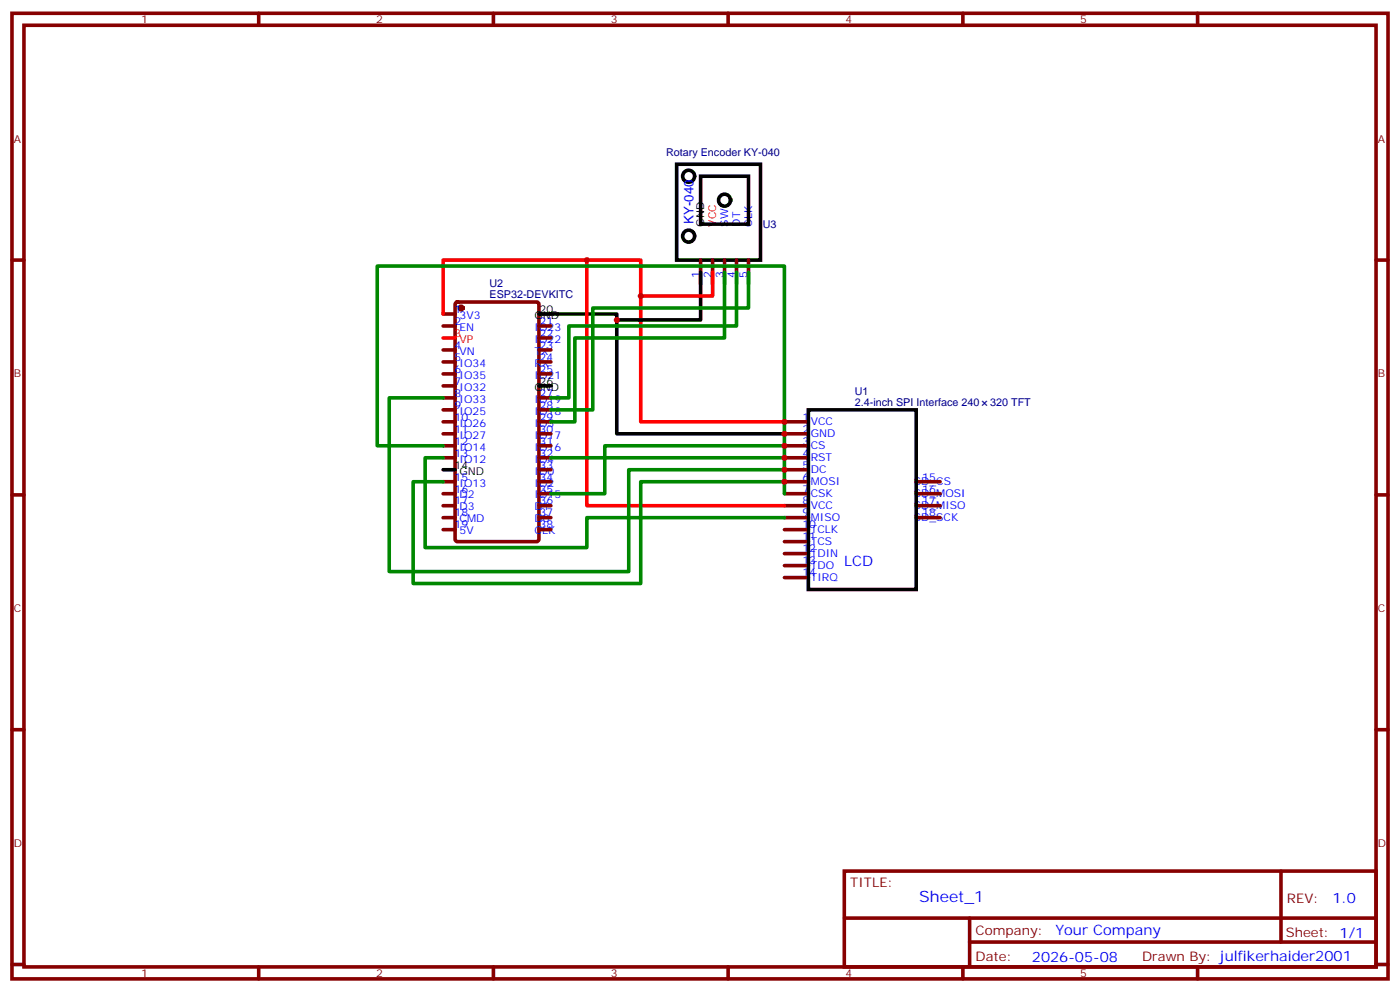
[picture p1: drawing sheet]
<svg xmlns="http://www.w3.org/2000/svg" width="412mm" height="292mm" viewBox="0 0 412 292" stroke-linecap="round" stroke-linejoin="round" font-family="sans-serif">
<g fill="none" stroke="#870000" stroke-width="1.1">
<path d="M3.5 3.9h405.4v284.4h-405.4zM7.1 7.4h398.2v277.3h-398.2zM76.2 3.9v3.5M145.3 3.9v3.5M214.5 3.9v3.5M283.6 3.9v3.5M352.8 3.9v3.5M3.5 76.6h3.6M206.4 76.6v7M209.9 76.6v7M213.4 76.6v7M217 76.6v7"/>
<path d="M220.5 76.6v7M405.3 76.6h3.6M130.5 92.5h3.6M130.5 96h3.6M134.3 89.1l.5-.2h23.2l.7 .5v69.4l-.4 .6-23.5 .1-.7-.5v-69.4zM158.7 96h3.6M158.7 99.5h3.6M130.5 103h3.6M130.5 106.6h3.6M130.5 110.1h3.6M130.5 113.6h3.6M130.5 117.2h3.6"/>
<path d="M158.7 103h3.6M158.7 106.6h3.6M158.7 110.1h3.6M158.7 117.2h3.6M130.5 134.8h3.6M130.5 131.3h3.6M130.5 127.7h3.6M130.5 124.2h3.6M130.5 120.7h3.6M158.7 138.3h3.6M158.7 134.8h3.6M158.7 131.3h3.6"/>
<path d="M158.7 127.7h3.6M158.7 124.2h3.6M158.7 120.7h3.6M231.1 138.3h7M231.1 134.8h7M231.1 131.3h7M231.1 127.7h7M231.1 124.2h7M3.5 145.7h3.6M130.5 152.4h3.6M130.5 148.9h3.6M130.5 145.4h3.6"/>
<path d="M130.5 141.9h3.6M130.5 156h3.6M158.7 152.4h3.6M158.7 148.9h3.6M158.7 145.4h3.6M158.7 141.9h3.6M158.7 156h3.6M231.1 152.4h7M231.1 148.9h7M231.1 145.4h7M231.1 141.9h7M231.1 159.5h7"/>
<path d="M231.1 156h7M269.9 152.4h7M269.9 148.9h7M269.9 145.4h7M269.9 141.9h7M405.3 145.7h3.6M231.1 170.1h7M231.1 166.5h7M231.1 163h7M3.5 214.9h3.6M405.3 214.9h3.6M248.7 256.5h156.6v28.2h-156.6z"/>
<path d="M377.3 256.5v20.9M248.7 270.4h156.5M285.6 277.4h119.6M285.6 270.4v14.1M3.5 284h3.6M76.2 284.7v3.6M145.3 284.7v3.6M214.5 284.7v3.6M283.6 284.7v3.6M352.8 284.7v3.6M405.3 284h3.6"/>
</g>
<g fill="none" stroke="#000" stroke-width="1.1">
<path d="M199.3 48.4h24.7v28.2h-24.7zM206.4 51.9h14.1v14.1h-14.1zM158.7 92.5h23v35.2h49.4M206.4 80.1v14.1h-24.7M158.7 113.6h3.6M130.5 138.3h3.6M238.1 120.7h31.8v52.9h-31.8z"/>
<circle cx="202.8" cy="51.9" r="1.76"/>
<circle cx="213.4" cy="58.9" r="1.76"/>
<circle cx="202.8" cy="69.5" r="1.76"/>
</g>
<circle cx="135.8" cy="90.7" r=".53" fill="#870000" stroke="#870000" stroke-width="1.1"/>
<path d="M172.9 76.6v72.3h58.2M130.5 92.5v-15.9h58.2v47.6h42.4M130.5 99.5h3.6M209.9 80.1v7.1h-21.2" fill="none" stroke="#f00" stroke-width="1.1"/>
<path d="M213.4 80.1v19.4h-44.1v24.7h-7M217 80.1v15.9h-49.4v21.2h-5.3M220.5 80.1v10.6h-45.9v30h-12.3M130.5 117.2h-15.8v51.1h70.5v-30h45.9M130.5 134.8h-5.3v26.5h47.7v-8.9h58.2M130.5 131.3h-19.4v-52.9h120v67M162.3 134.8h68.8M231.1 131.3h-52.9v14.1h-15.9M130.5 141.9h-8.8v29.9h67v-29.9h42.4" fill="none" stroke="#008700" stroke-width="1.1"/>
<g fill="#c00">
<circle cx="172.9" cy="76.6" r=".88"/>
<circle cx="188.7" cy="87.2" r=".88"/>
<circle cx="181.7" cy="94.2" r=".88"/>
<circle cx="231.1" cy="127.7" r=".88"/>
<circle cx="231.1" cy="124.2" r=".88"/>
<circle cx="231.1" cy="131.3" r=".88"/>
<circle cx="231.1" cy="134.8" r=".88"/>
<circle cx="231.1" cy="138.3" r=".88"/>
<circle cx="231.1" cy="141.9" r=".88"/>
</g>
<text font-size="4.6" fill="#00f" x="270.8" y="265.5">Sheet_1</text>
<g font-size="4.2" fill="#00f">
<text x="248.7" y="166.5">LCD</text>
<text x="392.5" y="265.8">1.0</text>
<text x="310.9" y="275.3">Your Company</text>
<text x="304" y="283.1">2026-05-08</text>
</g>
<text font-size="3.9" fill="#00f" x="204.3" y="65.8" transform="rotate(-90 204.3 65.8)">KY-040</text>
<g font-size="3.9" fill="#800">
<text x="250.5" y="261.1">TITLE:</text>
<text x="379.1" y="265.8">REV:</text>
<text x="287.4" y="275.3">Company:</text>
<text x="378.7" y="275.9">Sheet: 1/1</text>
<text x="287.4" y="283">Date:</text>
<text x="336.4" y="283.1">Drawn By: julfikerhaider2001</text>
</g>
<g font-size="3.2" fill="#800">
<text x="41.6" y="6.9">1</text>
<text x="110.8" y="6.9">2</text>
<text x="179.9" y="6.9">3</text>
<text x="249.1" y="6.9">4</text>
<text x="318.2" y="6.9">5</text>
<text x="4.1" y="42">A</text>
<text x="405.9" y="42">A</text>
<text x="4.1" y="111.2">B</text>
<text x="405.9" y="111.2">B</text>
<text x="4.1" y="180.3">C</text>
<text x="405.9" y="180.3">C</text>
<text x="4.1" y="249.4">D</text>
<text x="405.9" y="249.4">D</text>
<text x="41.6" y="287.7">1</text>
<text x="110.8" y="287.7">2</text>
<text x="179.9" y="287.7">3</text>
<text x="249.1" y="287.7">4</text>
<text x="318.2" y="287.7">5</text>
</g>
<g font-size="3.2" fill="#000080">
<text x="196.2" y="46">Rotary Encoder KY-040</text>
<text x="224.7" y="67">U3</text>
<text x="144.2" y="87.8">ESP32-DEVKITC</text>
<text x="144.2" y="84.5">U2</text>
<text x="251.8" y="119.5">2.4-inch SPI Interface 240</text>
<text x="251.8" y="116.2">U1</text>
<text x="291.7" y="119.5">320 TFT</text>
</g>
<g font-size="3.2">
<text x="207.4" y="66.7" transform="rotate(-90 207.4 66.7)">GND</text>
<text x="157.4" y="93.9">GND</text>
<text x="158.9" y="92.1">20</text>
<text x="158.9" y="113.3">26</text>
<text x="157.4" y="115">GND</text>
<text x="133.9" y="138">14</text>
<text x="135.4" y="139.7">GND</text>
</g>
<g font-size="3.2" fill="#f00">
<text x="211" y="66.7" transform="rotate(-90 211 66.7)">VCC</text>
<text x="133.9" y="99.2">3</text>
<text x="135.4" y="100.9">VP</text>
</g>
<g font-size="3.2" fill="#00f">
<text x="214.5" y="66.7" transform="rotate(-90 214.5 66.7)">SW</text>
<text x="218" y="66.7" transform="rotate(-90 218 66.7)">DT</text>
<text x="221.5" y="66.7" transform="rotate(-90 221.5 66.7)">CLK</text>
<text x="206" y="81.9" transform="rotate(-90 206 81.9)">1</text>
<text x="209.5" y="81.9" transform="rotate(-90 209.5 81.9)">2</text>
<text x="213.1" y="81.9" transform="rotate(-90 213.1 81.9)">3</text>
<text x="216.6" y="81.9" transform="rotate(-90 216.6 81.9)">4</text>
<text x="220.1" y="81.9" transform="rotate(-90 220.1 81.9)">5</text>
<text x="133.9" y="92.1">1</text>
<text x="133.9" y="95.6">2</text>
<text x="135.4" y="93.9">3V3</text>
<text x="158.9" y="95.6">21</text>
<text x="135.4" y="97.4">EN</text>
<text x="157.4" y="97.4">IO23</text>
<text x="157.4" y="100.9">IO22</text>
<text x="158.9" y="99.2">22</text>
<text x="133.9" y="102.7">4</text>
<text x="133.9" y="106.2">5</text>
<text x="135.4" y="104.5">VN</text>
<text x="135.4" y="108">IO34</text>
<text x="157.4" y="104.5">TX</text>
<text x="157.4" y="108">RX</text>
<text x="158.9" y="102.7">23</text>
<text x="158.9" y="106.2">24</text>
<text x="133.9" y="109.7">6</text>
<text x="133.9" y="113.3">7</text>
<text x="135.4" y="111.5">IO35</text>
<text x="157.4" y="111.5">IO21</text>
<text x="158.9" y="109.7">25</text>
<text x="133.9" y="116.8">8</text>
<text x="135.4" y="115">IO32</text>
<text x="135.4" y="118.6">IO33</text>
<text x="157.4" y="118.6">IO19</text>
<text x="158.9" y="116.8">27</text>
<text x="133.9" y="120.3">9</text>
<text x="133.9" y="123.9">10</text>
<text x="135.4" y="122.1">IO25</text>
<text x="135.4" y="125.6">IO26</text>
<text x="157.4" y="122.1">IO18</text>
<text x="157.4" y="125.6">IO5</text>
<text x="158.9" y="120.3">28</text>
<text x="158.9" y="123.9">29</text>
<text x="236.4" y="123.9">1</text>
<text x="238.8" y="125.3">VCC</text>
<text x="133.9" y="127.4">11</text>
<text x="133.9" y="130.9">12</text>
<text x="135.4" y="129.2">IO27</text>
<text x="157.4" y="129.2">IO17</text>
<text x="158.9" y="127.4">30</text>
<text x="158.9" y="130.9">31</text>
<text x="236.4" y="130.9">3</text>
<text x="236.4" y="127.4">2</text>
<text x="238.8" y="128.8">GND</text>
<text x="133.9" y="134.4">13</text>
<text x="135.4" y="132.7">IO14</text>
<text x="135.4" y="136.2">IO12</text>
<text x="157.4" y="132.7">IO16</text>
<text x="157.4" y="136.2">IO4</text>
<text x="158.9" y="134.4">32</text>
<text x="158.9" y="138">33</text>
<text x="236.4" y="138">5</text>
<text x="236.4" y="134.4">4</text>
<text x="238.8" y="135.9">RST</text>
<text x="238.8" y="132.3">CS</text>
<text x="133.9" y="141.5">15</text>
<text x="135.4" y="143.3">IO13</text>
<text x="157.4" y="139.7">IO0</text>
<text x="157.4" y="143.3">IO2</text>
<text x="158.9" y="141.5">34</text>
<text x="236.4" y="141.5">6</text>
<text x="238.8" y="142.9">MOSI</text>
<text x="238.8" y="139.4">DC</text>
<text x="269.2" y="142.9">SD_CS</text>
<text x="271.6" y="141.5">15</text>
<text x="133.9" y="145">16</text>
<text x="133.9" y="148.6">17</text>
<text x="135.4" y="146.8">D2</text>
<text x="157.4" y="146.8">IO15</text>
<text x="158.9" y="145">35</text>
<text x="158.9" y="148.6">36</text>
<text x="236.4" y="148.6">8</text>
<text x="236.4" y="145">7</text>
<text x="238.8" y="150">VCC</text>
<text x="238.8" y="146.4">CSK</text>
<text x="269.2" y="150">SD_MISO</text>
<text x="269.2" y="146.4">SD_MOSI</text>
<text x="271.6" y="148.6">17</text>
<text x="271.6" y="145">16</text>
<text x="133.9" y="152.1">18</text>
<text x="133.9" y="155.6">19</text>
<text x="135.4" y="150.3">D3</text>
<text x="135.4" y="153.8">CMD</text>
<text x="157.4" y="150.3">D1</text>
<text x="157.4" y="153.8">D0</text>
<text x="158.9" y="152.1">37</text>
<text x="158.9" y="155.6">38</text>
<text x="236.4" y="155.6">10</text>
<text x="236.4" y="152.1">9</text>
<text x="238.8" y="153.5">MISO</text>
<text x="269.2" y="153.5">SD_SCK</text>
<text x="271.6" y="152.1">18</text>
<text x="135.4" y="157.4">5V</text>
<text x="157.4" y="157.4">CLK</text>
<text x="236.4" y="159.1">11</text>
<text x="238.8" y="160.5">TCS</text>
<text x="238.8" y="157">TCLK</text>
<text x="236.4" y="166.2">13</text>
<text x="236.4" y="162.7">12</text>
<text x="238.8" y="167.6">TDO</text>
<text x="238.8" y="164.1">TDIN</text>
<text x="236.4" y="169.7">14</text>
<text x="238.8" y="171.1">TIRQ</text>
</g>
</svg>
